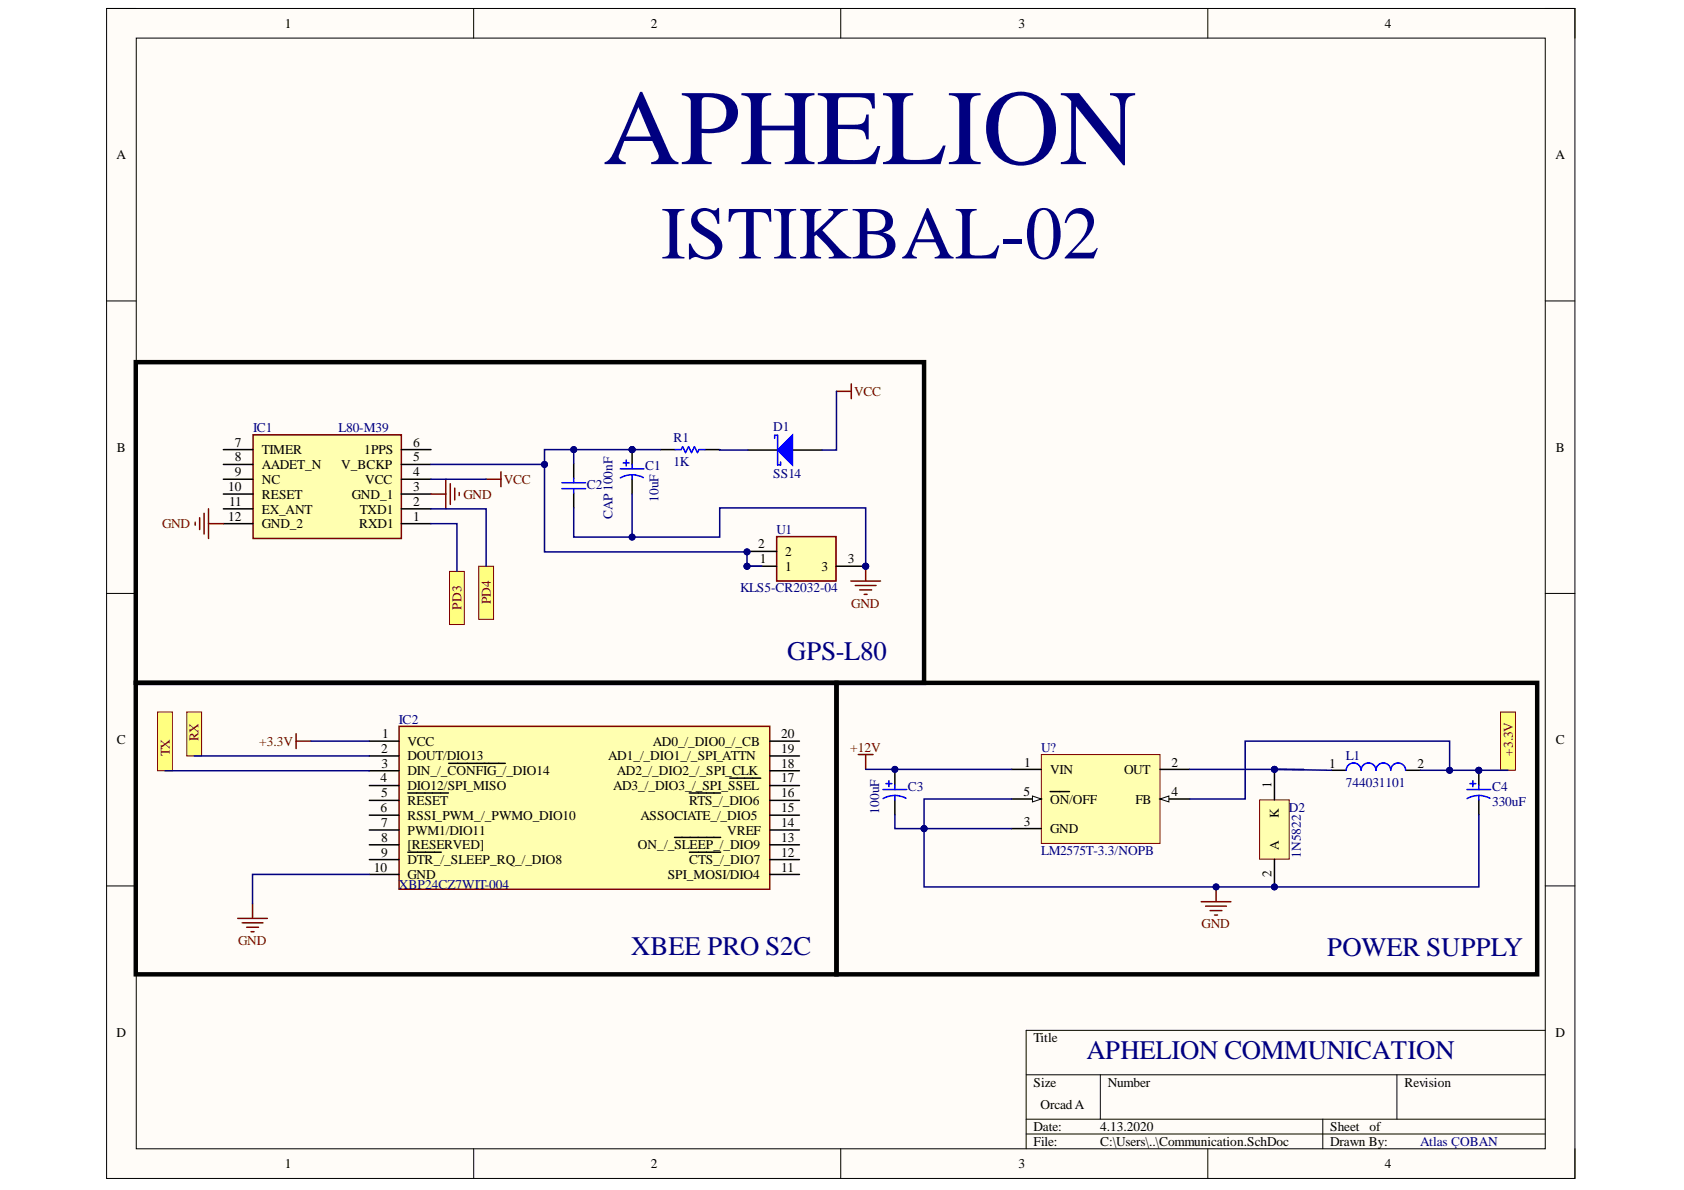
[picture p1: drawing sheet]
# Altium schematic sheet Communication.SchDoc
size OrCAD A

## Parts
C1  10uF  [CAPPR55-200-1100X500X1200]
C2  CAP 100nF  [CAPC1206(3216)190_M]
C3  100uF  [CAPPR65-350-1150X800X1250]
C4  330uF  [CAPPR80-750-2000X1800X2200]
D1  SS14  [FAIR-DO-214AC-2_V]
D2  1N5822  [ONSC-AXIAL_LEAD-2-267-05_V]
IC1  L80-M39  [L80-M39]
IC2  XBP24CZ7WIT-004  [XBP24CZ7WIT004]
L1  744031101  [WE-TPC-3816-S]
R1  1K  [RESC3216X60X45ML15T20]
U1  KLS5-CR2032-04  [KLS5CR203204]
U?  LM2575T-3.3/NOPB  [KC0005A]

## Blocks framed on the sheet
GPS-L80: C1 C2 D1 IC1 R1 U1
POWER SUPPLY: C3 C4 D2 L1 U?

## Ports
+3.3V, PD3, PD4, RX, TX

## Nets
+3.3V: IC2.1(VCC)
+12V: C3.1 U?.1(VIN)
GND: C1.2 C2.1 C3.2 C4.2 D2.2(A) IC1.3(GND_1) IC1.12(GND_2) IC2.10(GND) U1.3 U?.3(GND) U?.5(~{ON}/OFF)
VCC: D1.2(A) IC1.4(VCC)
+3.3V: C4.1 L1.2 U?.4(FB) ; port +3.3V  [a separate net that carries the same name]
PD3: IC1.1(RXD1) ; port PD3
PD4: IC1.2(TXD1) ; port PD4
RX: IC2.2(DOUT/DIO13) ; port RX
TX: IC2.3(DIN_/_~{CONFIG_}/_DIO14) ; port TX
NetC1_1: C1.1 C2.2 IC1.5(V_BCKP) R1.1 U1.1 U1.2
NetD1_1: D1.1(K) R1.2
NetD2_1: D2.1(K) L1.1 U?.2(OUT)

Not connected (* = marked no-connect by the designer): IC1 6(1PPS) 7(TIMER) 8(AADET_N) 9(NC) 10(RESET) 11(EX_ANT); IC2 4(DIO12/SPI_MISO) 5(~{RESET}) 6(RSSI_PWM_/_PWMO_DIO10) 7(PWM1/DIO11) 8([RESERVED]) 9(~{DTR_}/_SLEEP_RQ_/_DIO8) 11(SPI_MOSI/DIO4) 12(~{CTS_}/_DIO7) 13(ON_/_~{SLEEP_}/_DIO9) 14(VREF) 15(ASSOCIATE_/_DIO5) 16(~{RTS_}/_DIO6) 17(AD3_/_DIO3_/_SPI_~{SSEL}) 18(AD2_/_DIO2_/_SPI_CLK) 19(AD1_/_DIO1_/_SPI_ATTN) 20(AD0_/_DIO0_/_CB)

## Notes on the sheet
- APHELION
- ISTIKBAL-02
- (near IC2) XBEE PRO S2C
- APHELION COMMUNICATION
- Atlas ÇOBAN
